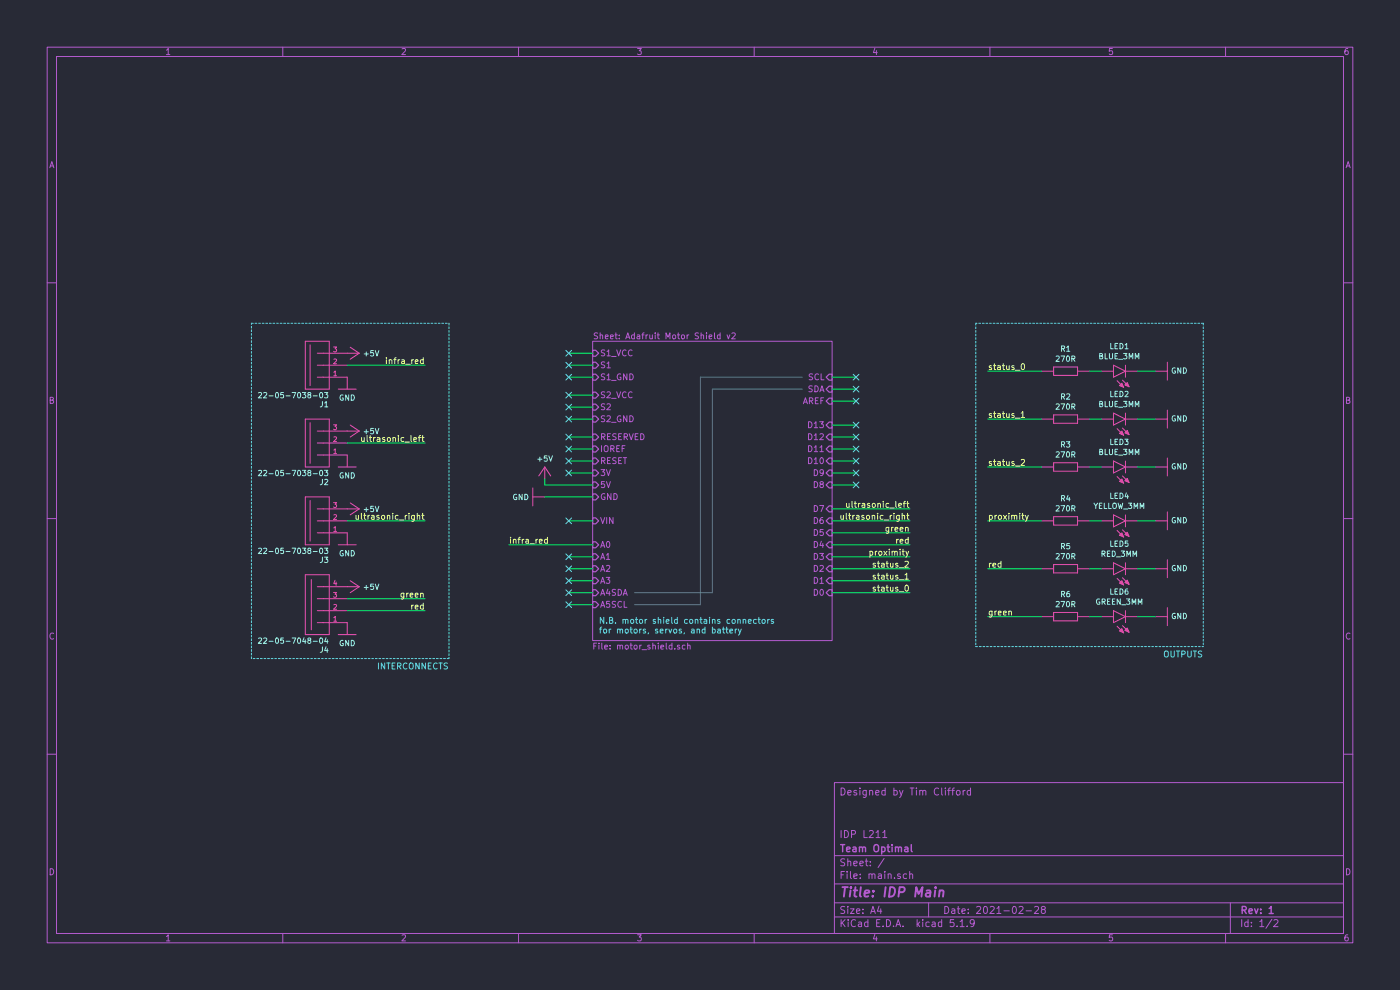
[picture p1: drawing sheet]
EESchema Schematic File Version 4
EELAYER 30 0
EELAYER END
$Descr A4 11693 8268
encoding utf-8
Sheet 1 2
Title "IDP Main"
Date "2021-02-28"
Rev "1"
Comp "Team Optimal"
Comment1 "IDP L211"
Comment2 ""
Comment3 ""
Comment4 "Designed by Tim Clifford"
$EndDescr
$Comp
L IDP:GND #GND05
U 1 1
P 4450 4150
F 0 "#GND05" H 4450 4150 45  0001 L BNN
F 1 "GND" V 4450 4121 45  0000 R CNN
F 2 "" H 4450 4150 50  0001 C CNN
F 3 "" H 4450 4150 50  0001 C CNN
	1    4450 4150
	0    1    1    0   
$EndComp
NoConn ~ 7150 3150
NoConn ~ 7150 3250
Text Label 8250 3500 0    50   ~ 0
status_1
Text Label 8250 3900 0    50   ~ 0
status_2
Text Label 8250 3100 0    50   ~ 0
status_0
$Comp
L IDP:LED_23MM LED1
U 1 1
P 9300 3100
AR Path="/606B1B31" Ref="LED1"  Part="1" 
AR Path="/60620303/606B1B31" Ref="LED?"  Part="1" 
F 0 "LED1" V 9504 3050 45  0000 C CNN
F 1 "BLUE_3MM" V 9420 3050 45  0000 C CNN
F 2 "IDP:IDP_library_LED3MM" H 9330 3250 20  0001 C CNN
F 3 "" H 9300 3100 50  0001 C CNN
	1    9300 3100
	0    -1   -1   0   
$EndComp
Wire Wire Line
	8250 3100 8700 3100
$Comp
L IDP:GND #GND06
U 1 1
P 9750 3100
AR Path="/606B1B39" Ref="#GND06"  Part="1" 
AR Path="/60620303/606B1B39" Ref="#GND?"  Part="1" 
F 0 "#GND06" H 9750 3100 45  0001 L BNN
F 1 "GND" V 9750 3071 45  0000 R CNN
F 2 "" H 9750 3100 50  0001 C CNN
F 3 "" H 9750 3100 50  0001 C CNN
	1    9750 3100
	0    -1   -1   0   
$EndComp
Wire Wire Line
	9500 3100 9650 3100
$Comp
L IDP:LED_23MM LED2
U 1 1
P 9300 3500
AR Path="/606B1B46" Ref="LED2"  Part="1" 
AR Path="/60620303/606B1B46" Ref="LED?"  Part="1" 
F 0 "LED2" V 9504 3450 45  0000 C CNN
F 1 "BLUE_3MM" V 9420 3450 45  0000 C CNN
F 2 "IDP:IDP_library_LED3MM" H 9330 3650 20  0001 C CNN
F 3 "" H 9300 3500 50  0001 C CNN
	1    9300 3500
	0    -1   -1   0   
$EndComp
Wire Wire Line
	8250 3500 8700 3500
$Comp
L IDP:GND #GND07
U 1 1
P 9750 3500
AR Path="/606B1B4E" Ref="#GND07"  Part="1" 
AR Path="/60620303/606B1B4E" Ref="#GND?"  Part="1" 
F 0 "#GND07" H 9750 3500 45  0001 L BNN
F 1 "GND" V 9750 3471 45  0000 R CNN
F 2 "" H 9750 3500 50  0001 C CNN
F 3 "" H 9750 3500 50  0001 C CNN
	1    9750 3500
	0    -1   -1   0   
$EndComp
Wire Wire Line
	9500 3500 9650 3500
$Comp
L IDP:LED_23MM LED3
U 1 1
P 9300 3900
AR Path="/606B1B5B" Ref="LED3"  Part="1" 
AR Path="/60620303/606B1B5B" Ref="LED?"  Part="1" 
F 0 "LED3" V 9504 3850 45  0000 C CNN
F 1 "BLUE_3MM" V 9420 3850 45  0000 C CNN
F 2 "IDP:IDP_library_LED3MM" H 9330 4050 20  0001 C CNN
F 3 "" H 9300 3900 50  0001 C CNN
	1    9300 3900
	0    -1   -1   0   
$EndComp
Wire Wire Line
	8250 3900 8700 3900
$Comp
L IDP:GND #GND08
U 1 1
P 9750 3900
AR Path="/606B1B63" Ref="#GND08"  Part="1" 
AR Path="/60620303/606B1B63" Ref="#GND?"  Part="1" 
F 0 "#GND08" H 9750 3900 45  0001 L BNN
F 1 "GND" V 9750 3871 45  0000 R CNN
F 2 "" H 9750 3900 50  0001 C CNN
F 3 "" H 9750 3900 50  0001 C CNN
	1    9750 3900
	0    -1   -1   0   
$EndComp
Wire Wire Line
	9500 3900 9650 3900
$Comp
L IDP:+5V #P+04
U 1 1
P 3000 4900
F 0 "#P+04" V 3000 4900 45  0001 L BNN
F 1 "+5V" V 3000 4929 45  0000 L CNN
F 2 "" H 3000 4900 50  0001 C CNN
F 3 "" H 3000 4900 50  0001 C CNN
	1    3000 4900
	0    1    1    0   
$EndComp
$Comp
L IDP:GND #GND04
U 1 1
P 2900 5300
F 0 "#GND04" H 2900 5300 45  0001 L BNN
F 1 "GND" H 2900 5230 45  0000 C CNN
F 2 "" H 2900 5300 50  0001 C CNN
F 3 "" H 2900 5300 50  0001 C CNN
	1    2900 5300
	1    0    0    -1  
$EndComp
Text Label 3550 5100 2    50   ~ 0
red
Text Label 3550 5000 2    50   ~ 0
green
Wire Notes Line
	2100 2700 3750 2700
Wire Notes Line
	3750 5500 2100 5500
Text Label 8250 4750 0    50   ~ 0
red
Text Label 8250 5150 0    50   ~ 0
green
Text Label 8250 4350 0    50   ~ 0
proximity
$Comp
L IDP:LED_23MM LED4
U 1 1
P 9300 4350
AR Path="/604124E3" Ref="LED4"  Part="1" 
AR Path="/60620303/604124E3" Ref="LED?"  Part="1" 
F 0 "LED4" V 9504 4300 45  0000 C CNN
F 1 "YELLOW_3MM" V 9420 4300 45  0000 C CNN
F 2 "IDP:IDP_library_LED3MM" H 9330 4500 20  0001 C CNN
F 3 "" H 9300 4350 50  0001 C CNN
	1    9300 4350
	0    -1   -1   0   
$EndComp
Wire Wire Line
	8250 4350 8700 4350
$Comp
L IDP:GND #GND09
U 1 1
P 9750 4350
AR Path="/604124EB" Ref="#GND09"  Part="1" 
AR Path="/60620303/604124EB" Ref="#GND?"  Part="1" 
F 0 "#GND09" H 9750 4350 45  0001 L BNN
F 1 "GND" V 9750 4321 45  0000 R CNN
F 2 "" H 9750 4350 50  0001 C CNN
F 3 "" H 9750 4350 50  0001 C CNN
	1    9750 4350
	0    -1   -1   0   
$EndComp
Wire Wire Line
	9500 4350 9650 4350
$Comp
L IDP:LED_23MM LED5
U 1 1
P 9300 4750
AR Path="/604124F8" Ref="LED5"  Part="1" 
AR Path="/60620303/604124F8" Ref="LED?"  Part="1" 
F 0 "LED5" V 9504 4700 45  0000 C CNN
F 1 "RED_3MM" V 9420 4700 45  0000 C CNN
F 2 "IDP:IDP_library_LED3MM" H 9330 4900 20  0001 C CNN
F 3 "" H 9300 4750 50  0001 C CNN
	1    9300 4750
	0    -1   -1   0   
$EndComp
Wire Wire Line
	8250 4750 8700 4750
$Comp
L IDP:GND #GND010
U 1 1
P 9750 4750
AR Path="/60412500" Ref="#GND010"  Part="1" 
AR Path="/60620303/60412500" Ref="#GND?"  Part="1" 
F 0 "#GND010" H 9750 4750 45  0001 L BNN
F 1 "GND" V 9750 4721 45  0000 R CNN
F 2 "" H 9750 4750 50  0001 C CNN
F 3 "" H 9750 4750 50  0001 C CNN
	1    9750 4750
	0    -1   -1   0   
$EndComp
Wire Wire Line
	9500 4750 9650 4750
$Comp
L IDP:LED_23MM LED6
U 1 1
P 9300 5150
AR Path="/6041250D" Ref="LED6"  Part="1" 
AR Path="/60620303/6041250D" Ref="LED?"  Part="1" 
F 0 "LED6" V 9504 5100 45  0000 C CNN
F 1 "GREEN_3MM" V 9420 5100 45  0000 C CNN
F 2 "IDP:IDP_library_LED3MM" H 9330 5300 20  0001 C CNN
F 3 "" H 9300 5150 50  0001 C CNN
	1    9300 5150
	0    -1   -1   0   
$EndComp
Wire Wire Line
	8250 5150 8700 5150
$Comp
L IDP:GND #GND011
U 1 1
P 9750 5150
AR Path="/60412515" Ref="#GND011"  Part="1" 
AR Path="/60620303/60412515" Ref="#GND?"  Part="1" 
F 0 "#GND011" H 9750 5150 45  0001 L BNN
F 1 "GND" V 9750 5121 45  0000 R CNN
F 2 "" H 9750 5150 50  0001 C CNN
F 3 "" H 9750 5150 50  0001 C CNN
	1    9750 5150
	0    -1   -1   0   
$EndComp
Wire Wire Line
	9500 5150 9650 5150
Wire Notes Line
	8150 5400 10050 5400
Wire Notes Line
	10050 2700 8150 2700
Text Notes 10050 5500 2    50   ~ 0
OUTPUTS
$Comp
L IDP:GND #GND02
U 1 1
P 2900 3900
F 0 "#GND02" H 2900 3900 45  0001 L BNN
F 1 "GND" H 2900 3830 45  0000 C CNN
F 2 "" H 2900 3900 50  0001 C CNN
F 3 "" H 2900 3900 50  0001 C CNN
	1    2900 3900
	1    0    0    -1  
$EndComp
Text Label 3550 3700 2    50   ~ 0
ultrasonic_left
Wire Wire Line
	3550 3700 2900 3700
$Comp
L IDP:GND #GND03
U 1 1
P 2900 4550
F 0 "#GND03" H 2900 4550 45  0001 L BNN
F 1 "GND" H 2900 4480 45  0000 C CNN
F 2 "" H 2900 4550 50  0001 C CNN
F 3 "" H 2900 4550 50  0001 C CNN
	1    2900 4550
	1    0    0    -1  
$EndComp
Text Label 3550 4350 2    50   ~ 0
ultrasonic_right
Wire Wire Line
	3550 4350 2900 4350
$Comp
L IDP:GND #GND01
U 1 1
P 2900 3250
F 0 "#GND01" H 2900 3250 45  0001 L BNN
F 1 "GND" H 2900 3180 45  0000 C CNN
F 2 "" H 2900 3250 50  0001 C CNN
F 3 "" H 2900 3250 50  0001 C CNN
	1    2900 3250
	1    0    0    -1  
$EndComp
Text Label 3550 3050 2    50   ~ 0
infra_red
Wire Wire Line
	3550 3050 2900 3050
Wire Wire Line
	2900 5100 3550 5100
Wire Wire Line
	2900 5000 3550 5000
Text Label 4250 4550 0    50   ~ 0
infra_red
Wire Notes Line
	2100 5500 2100 2700
Wire Notes Line
	3750 2700 3750 5500
Text Notes 3750 5600 2    50   ~ 0
INTERCONNECTS
Wire Notes Line
	10050 2700 10050 5400
Wire Notes Line
	8150 2700 8150 5400
NoConn ~ 7150 3350
NoConn ~ 7150 3550
NoConn ~ 7150 3650
NoConn ~ 7150 3750
NoConn ~ 7150 3850
NoConn ~ 7150 3950
NoConn ~ 7150 4050
Text Label 7600 4450 2    50   ~ 0
green
Text Label 7600 4550 2    50   ~ 0
red
Text Label 7600 4650 2    50   ~ 0
proximity
Text Label 7600 4750 2    50   ~ 0
status_2
Text Label 7600 4850 2    50   ~ 0
status_1
Text Label 7600 4950 2    50   ~ 0
status_0
Text Label 7600 4350 2    50   ~ 0
ultrasonic_right
Text Label 7600 4250 2    50   ~ 0
ultrasonic_left
$Comp
L IDP:+5V #P+05
U 1 1
P 4550 3900
F 0 "#P+05" V 4550 3900 45  0001 L BNN
F 1 "+5V" H 4550 3971 45  0000 C CNN
F 2 "" H 4550 3900 50  0001 C CNN
F 3 "" H 4550 3900 50  0001 C CNN
	1    4550 3900
	1    0    0    -1  
$EndComp
Wire Wire Line
	4550 4050 4550 4000
NoConn ~ 4750 3150
NoConn ~ 4750 3050
NoConn ~ 4750 2950
Wire Notes Line style solid rgb(98, 114, 164)
	5850 3150 5850 5050
Wire Notes Line style solid rgb(98, 114, 164)
	5850 3150 6700 3150
Wire Notes Line style solid rgb(98, 114, 164)
	5300 5050 5850 5050
Wire Notes Line style solid rgb(98, 114, 164)
	5950 4950 5950 3250
Wire Notes Line style solid rgb(98, 114, 164)
	5950 3250 6700 3250
Wire Notes Line style solid rgb(98, 114, 164)
	5300 4950 5950 4950
Wire Wire Line
	4750 4350 4950 4350
NoConn ~ 4750 4350
Text Notes 5000 5300 0    50   ~ 0
N.B. motor shield contains connectors\nfor motors, servos, and battery
NoConn ~ 4750 3500
NoConn ~ 4750 3400
NoConn ~ 4750 3300
Wire Wire Line
	4750 2950 4950 2950
Wire Wire Line
	4750 3050 4950 3050
Wire Wire Line
	4750 3150 4950 3150
Wire Wire Line
	4750 3300 4950 3300
Wire Wire Line
	4750 3400 4950 3400
Wire Wire Line
	4750 3500 4950 3500
Wire Wire Line
	4750 5050 4950 5050
Wire Wire Line
	4750 4950 4950 4950
Wire Wire Line
	4750 4850 4950 4850
Wire Wire Line
	4750 4750 4950 4750
Wire Wire Line
	4250 4550 4950 4550
Wire Wire Line
	4750 4650 4950 4650
Wire Wire Line
	4750 3650 4950 3650
Wire Wire Line
	4750 3750 4950 3750
Wire Wire Line
	4750 3850 4950 3850
Wire Wire Line
	4750 3950 4950 3950
Wire Wire Line
	4550 4150 4950 4150
Wire Wire Line
	4550 4050 4950 4050
Wire Wire Line
	7150 4050 6950 4050
Wire Wire Line
	7150 3950 6950 3950
Wire Wire Line
	7150 3850 6950 3850
Wire Wire Line
	7150 3750 6950 3750
Wire Wire Line
	7150 3650 6950 3650
Wire Wire Line
	7150 3550 6950 3550
Wire Wire Line
	7150 3350 6950 3350
Wire Wire Line
	7150 3250 6950 3250
Wire Wire Line
	7150 3150 6950 3150
Wire Wire Line
	6950 4950 7600 4950
Wire Wire Line
	6950 4850 7600 4850
Wire Wire Line
	6950 4750 7600 4750
Wire Wire Line
	6950 4650 7600 4650
Wire Wire Line
	6950 4550 7600 4550
Wire Wire Line
	6950 4450 7600 4450
Wire Wire Line
	6950 4350 7600 4350
Wire Wire Line
	6950 4250 7600 4250
$Sheet
S 4950 2850 2000 2500
U 603B0FF8
F0 "Adafruit Motor Shield v2" 50
F1 "motor_shield.sch" 50
F2 "D7" I R 6950 4250 50 
F3 "D6" I R 6950 4350 50 
F4 "D5" I R 6950 4450 50 
F5 "D4" I R 6950 4550 50 
F6 "D3" I R 6950 4650 50 
F7 "D2" I R 6950 4750 50 
F8 "D1" I R 6950 4850 50 
F9 "D0" I R 6950 4950 50 
F10 "AREF" I R 6950 3350 50 
F11 "D13" I R 6950 3550 50 
F12 "D12" I R 6950 3650 50 
F13 "D11" I R 6950 3750 50 
F14 "D10" I R 6950 3850 50 
F15 "D9" I R 6950 3950 50 
F16 "D8" I R 6950 4050 50 
F17 "SCL" I R 6950 3150 50 
F18 "SDA" I R 6950 3250 50 
F19 "A5SCL" I L 4950 5050 50 
F20 "A4SDA" I L 4950 4950 50 
F21 "A3" I L 4950 4850 50 
F22 "A2" I L 4950 4750 50 
F23 "A1" I L 4950 4650 50 
F24 "A0" I L 4950 4550 50 
F25 "VIN" I L 4950 4350 50 
F26 "GND" I L 4950 4150 50 
F27 "5V" I L 4950 4050 50 
F28 "3V" I L 4950 3950 50 
F29 "RESET" I L 4950 3850 50 
F30 "IOREF" I L 4950 3750 50 
F31 "RESERVED" I L 4950 3650 50 
F32 "S2_GND" I L 4950 3500 50 
F33 "S2_VCC" I L 4950 3300 50 
F34 "S2" I L 4950 3400 50 
F35 "S1_GND" I L 4950 3150 50 
F36 "S1_VCC" I L 4950 2950 50 
F37 "S1" I L 4950 3050 50 
$EndSheet
NoConn ~ 4750 5050
NoConn ~ 4750 4950
NoConn ~ 4750 4850
NoConn ~ 4750 4750
NoConn ~ 4750 4650
NoConn ~ 4750 3950
NoConn ~ 4750 3850
NoConn ~ 4750 3750
NoConn ~ 4750 3650
Wire Wire Line
	9100 3100 9200 3100
Wire Wire Line
	9100 3500 9200 3500
Wire Wire Line
	9100 4350 9200 4350
$Comp
L IDP:R-EU_0207_5V R5
U 1 1
P 8900 4750
F 0 "R5" H 8900 4939 45  0000 C CNN
F 1 "270R" H 8900 4855 45  0000 C CNN
F 2 "IDP:IDP_library_0207_5V" H 8930 4900 20  0001 C CNN
F 3 "" H 8900 4750 50  0001 C CNN
	1    8900 4750
	1    0    0    -1  
$EndComp
Wire Wire Line
	9100 4750 9200 4750
Wire Wire Line
	9100 5150 9200 5150
Wire Wire Line
	9100 3900 9200 3900
$Comp
L IDP:+5V #P+0101
U 1 1
P 3000 4250
F 0 "#P+0101" V 3000 4250 45  0001 L BNN
F 1 "+5V" V 3000 4279 45  0000 L CNN
F 2 "" H 3000 4250 50  0001 C CNN
F 3 "" H 3000 4250 50  0001 C CNN
	1    3000 4250
	0    1    1    0   
$EndComp
$Comp
L IDP:+5V #P+0102
U 1 1
P 3000 3600
F 0 "#P+0102" V 3000 3600 45  0001 L BNN
F 1 "+5V" V 3000 3629 45  0000 L CNN
F 2 "" H 3000 3600 50  0001 C CNN
F 3 "" H 3000 3600 50  0001 C CNN
	1    3000 3600
	0    1    1    0   
$EndComp
$Comp
L IDP:+5V #P+0103
U 1 1
P 3000 2950
F 0 "#P+0103" V 3000 2950 45  0001 L BNN
F 1 "+5V" V 3000 2979 45  0000 L CNN
F 2 "" H 3000 2950 50  0001 C CNN
F 3 "" H 3000 2950 50  0001 C CNN
	1    3000 2950
	0    1    1    0   
$EndComp
$Comp
L IDP:22-05-7048-04 J4
U 1 1
P 2600 5000
F 0 "J4" H 2750 4600 45  0000 R TNN
F 1 "22-05-7048-04" H 2750 4650 45  0000 R CNN
F 2 "IDP:IDP_library_7395-04" H 2630 5150 20  0001 C CNN
F 3 "" H 2600 5000 50  0001 C CNN
	1    2600 5000
	1    0    0    -1  
$EndComp
$Comp
L IDP:22-05-7038-03 J1
U 1 1
P 2600 3050
F 0 "J1" H 2750 2750 45  0000 R TNN
F 1 "22-05-7038-03" H 2750 2800 45  0000 R CNN
F 2 "IDP:IDP_library_7395-03" H 2630 3200 20  0001 C CNN
F 3 "" H 2600 3050 50  0001 C CNN
	1    2600 3050
	1    0    0    -1  
$EndComp
$Comp
L IDP:22-05-7038-03 J2
U 1 1
P 2600 3700
F 0 "J2" H 2750 3400 45  0000 R TNN
F 1 "22-05-7038-03" H 2750 3450 45  0000 R CNN
F 2 "IDP:IDP_library_7395-03" H 2630 3850 20  0001 C CNN
F 3 "" H 2600 3700 50  0001 C CNN
	1    2600 3700
	1    0    0    -1  
$EndComp
$Comp
L IDP:22-05-7038-03 J3
U 1 1
P 2600 4350
F 0 "J3" H 2750 4050 45  0000 R TNN
F 1 "22-05-7038-03" H 2750 4100 45  0000 R CNN
F 2 "IDP:IDP_library_7395-03" H 2630 4500 20  0001 C CNN
F 3 "" H 2600 4350 50  0001 C CNN
	1    2600 4350
	1    0    0    -1  
$EndComp
$Comp
L IDP:R-EU_0207_5V R6
U 1 1
P 8900 5150
F 0 "R6" H 8900 5339 45  0000 C CNN
F 1 "270R" H 8900 5255 45  0000 C CNN
F 2 "IDP:IDP_library_0207_5V" H 8930 5300 20  0001 C CNN
F 3 "" H 8900 5150 50  0001 C CNN
	1    8900 5150
	1    0    0    -1  
$EndComp
$Comp
L IDP:R-EU_0207_5V R4
U 1 1
P 8900 4350
F 0 "R4" H 8900 4539 45  0000 C CNN
F 1 "270R" H 8900 4455 45  0000 C CNN
F 2 "IDP:IDP_library_0207_5V" H 8930 4500 20  0001 C CNN
F 3 "" H 8900 4350 50  0001 C CNN
	1    8900 4350
	1    0    0    -1  
$EndComp
$Comp
L IDP:R-EU_0207_5V R3
U 1 1
P 8900 3900
F 0 "R3" H 8900 4089 45  0000 C CNN
F 1 "270R" H 8900 4005 45  0000 C CNN
F 2 "IDP:IDP_library_0207_5V" H 8930 4050 20  0001 C CNN
F 3 "" H 8900 3900 50  0001 C CNN
	1    8900 3900
	1    0    0    -1  
$EndComp
$Comp
L IDP:R-EU_0207_5V R2
U 1 1
P 8900 3500
F 0 "R2" H 8900 3689 45  0000 C CNN
F 1 "270R" H 8900 3605 45  0000 C CNN
F 2 "IDP:IDP_library_0207_5V" H 8930 3650 20  0001 C CNN
F 3 "" H 8900 3500 50  0001 C CNN
	1    8900 3500
	1    0    0    -1  
$EndComp
$Comp
L IDP:R-EU_0207_5V R1
U 1 1
P 8900 3100
F 0 "R1" H 8900 3289 45  0000 C CNN
F 1 "270R" H 8900 3205 45  0000 C CNN
F 2 "IDP:IDP_library_0207_5V" H 8930 3250 20  0001 C CNN
F 3 "" H 8900 3100 50  0001 C CNN
	1    8900 3100
	1    0    0    -1  
$EndComp
$EndSCHEMATC
